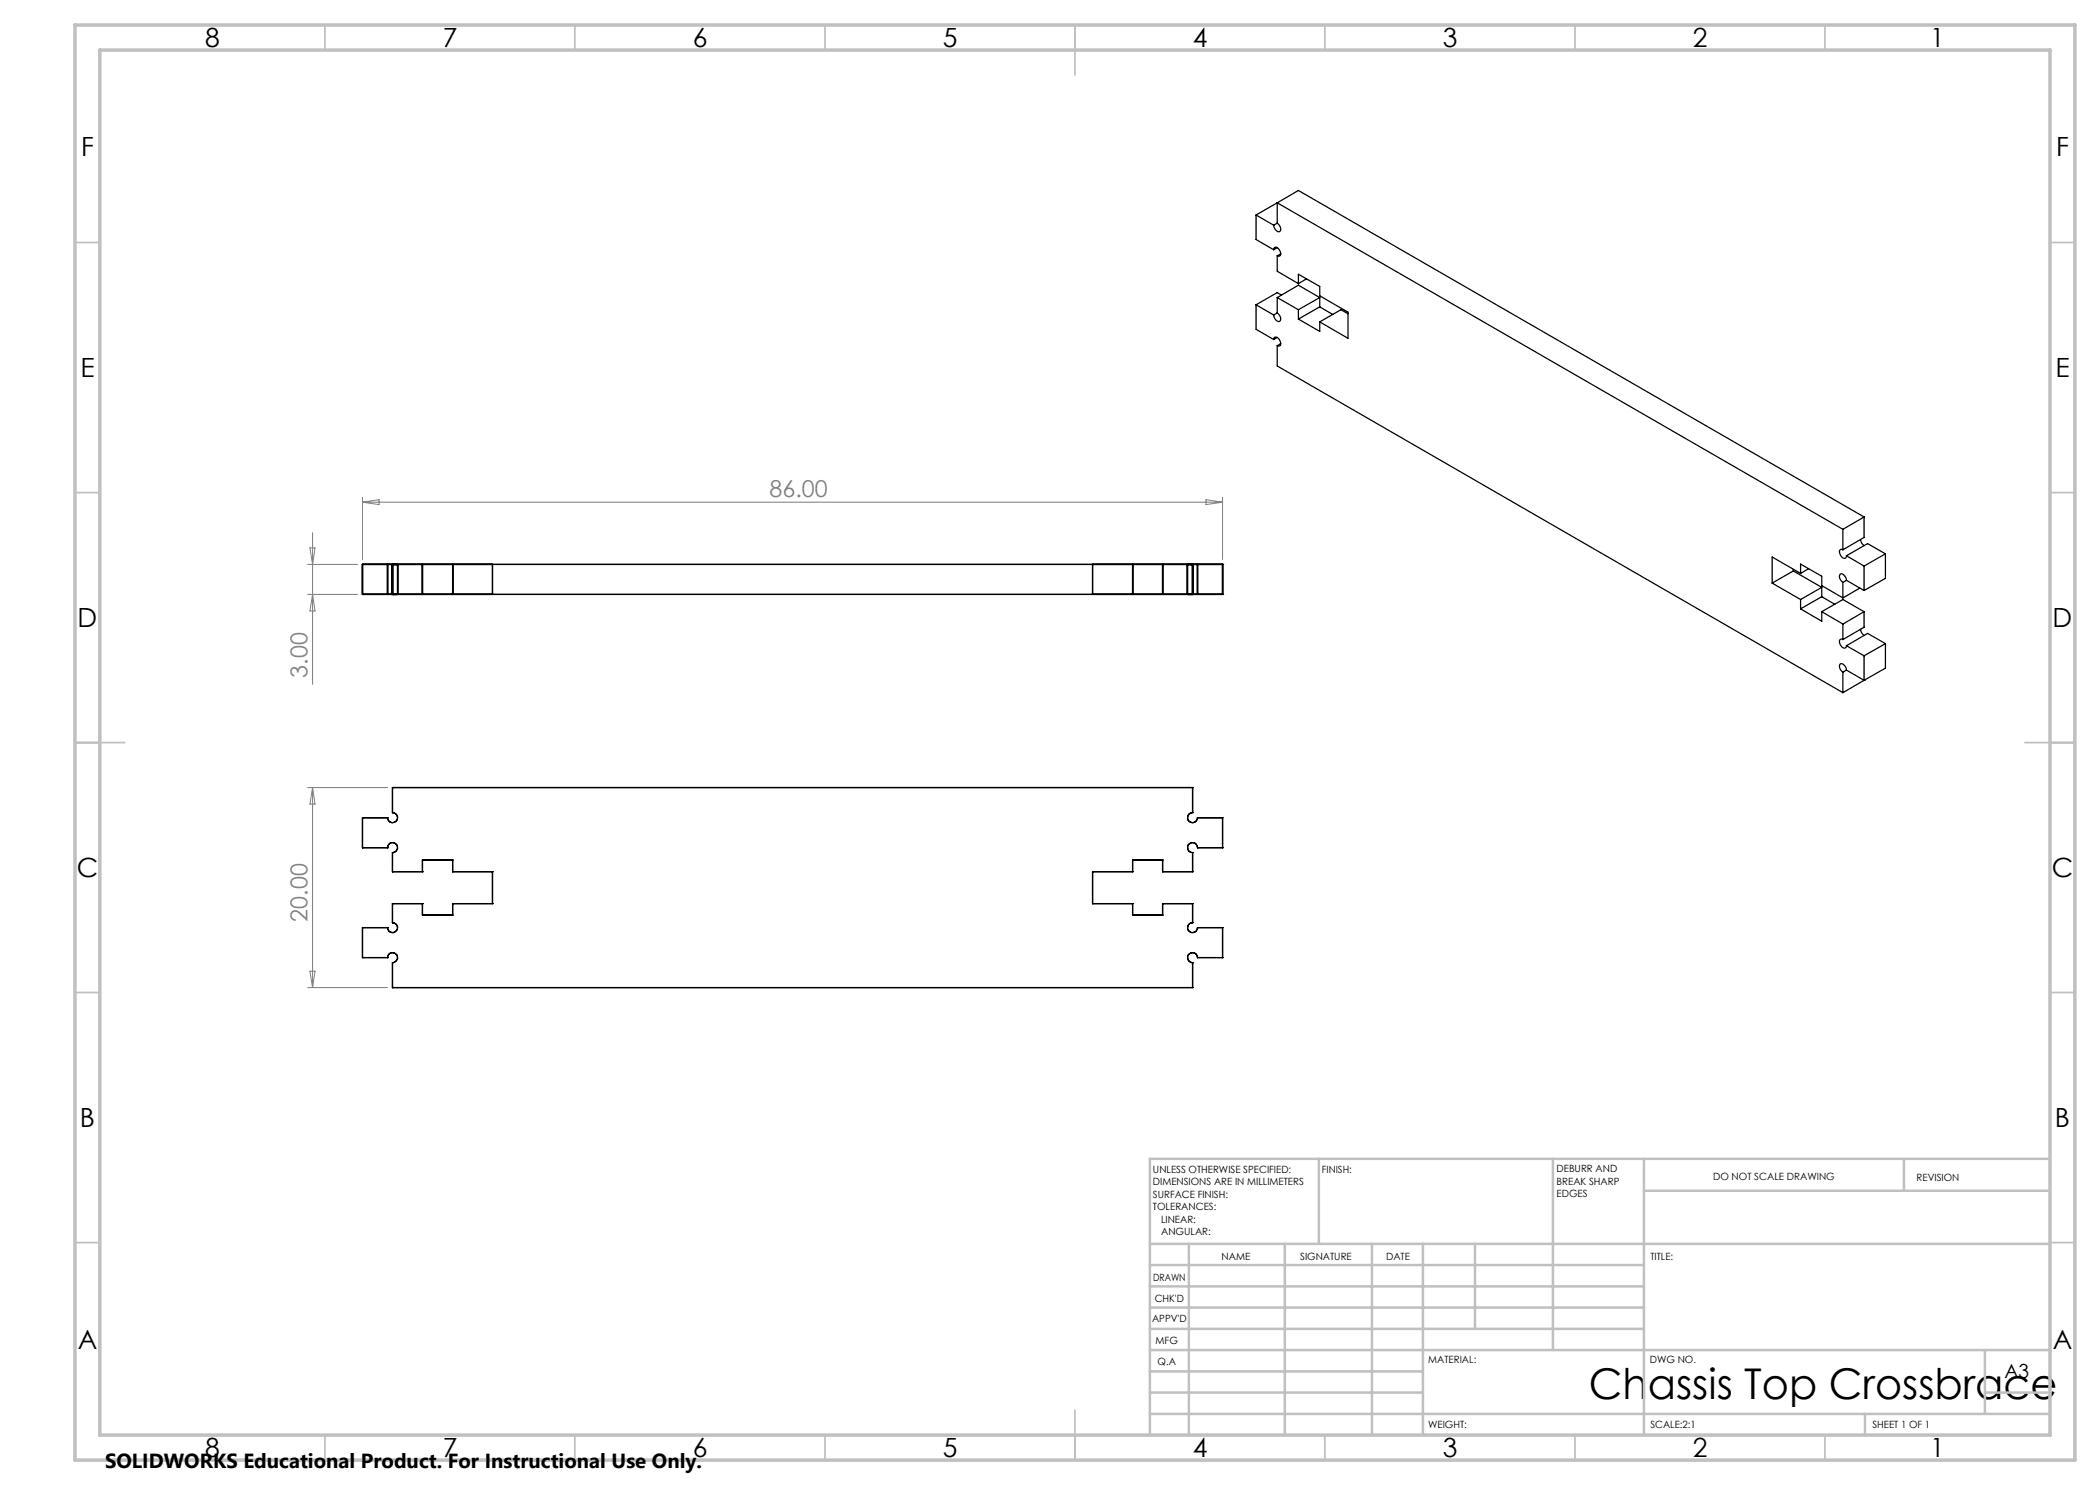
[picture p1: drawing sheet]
<svg xmlns="http://www.w3.org/2000/svg" width="420mm" height="297mm" viewBox="0 0 420 297" stroke-linecap="round" stroke-linejoin="round" font-family="sans-serif">
<g fill="none" stroke="#000" stroke-width=".25">
<path d="M251.2 43v4.9l3.5 2M251.2 43l3.5 2M254.7 49.9l.2-.4a1.13 1.13 0 0 1 1 1.7l-.5-.1M255.4 44.6l.3 .2a.94 .94 0 0 1 .1 1.6 1.29 1.29 0 0 1-1.1-1.4M255.4 40.6v4M255.4 51.1v3.2l4.3 2.4M255.4 59.5v3.1M255.4 59.5l4.3 2.4M255.4 40.6l113.2 65.3M255.4 40.6l4.3-2.5 113.1 65.3M255.4 44.6l-.7 .4M255.4 40.6l-4.2 2.4"/>
<path d="M255.4 49.5l-.7 .4M255.4 59.5l4.3-2.5 4.2 2.5M256.2 50.8l-.8 .3M256.3 59l-.9-.5-4.2 2.5M259.7 56.7v-1.8l4.2 2.4v1.9l5.7 3.2v5.3l-5.7-3.3M261.3 55.8l-1.6 .9M263.9 59.5v1.9M263.9 59.5l-4.2 2.4M251.2 61v4.9l3.5 2M251.2 61l3.5 2M254.7 67.9l.1-.3a.74 .74 0 0 1 .8-.1 .74 .74 0 0 1 .4 .7 .6 .6 0 0 1-.3 1l-.3-.1M255.4 62.6l.3 .2a.94 .94 0 0 1 .1 1.5 1.29 1.29 0 0 1-1.1-1.3"/>
<path d="M255.4 69.1v4.1l113.2 65.3M255.4 62.6l-.7 .4M255.4 67.5l-.7 .4M256.2 68.7l-.8 .4M259.7 61.9v1.9M259.7 63.8l4.2 2.5v-1.9M263.9 61.4l-4.2 2.4M263.9 61.4l2.7 1.5M269.6 62.8l-1.4-.9-4.3 2.5M72.5 118.9h.1M72.5 112.9h.1M72.5 112.9v6"/>
<path d="M72.5 112.9h5M72.5 118.9h5M77.5 118.9h2h-1M77.5 112.9h2h-1M77.5 112.9v6M78.5 112.9h.1M78.5 118.9h.1M78.5 112.9v6M78.5 112.9h160M78.5 118.9h160M79.5 112.9v6M84.5 118.9h.1"/>
<path d="M84.5 112.9h.1M84.5 112.9v6M90.5 118.9h.1M90.5 112.9h.1M90.5 112.9v6M98.5 118.9h.1M98.5 112.9h.1M98.5 112.9v6M218.5 118.9h.1M218.5 112.9h.1M218.5 112.9v6M226.5 118.9h.1"/>
<path d="M226.5 112.9h.1M226.5 112.9v6M232.5 118.9h.1M232.5 112.9h.1M232.5 112.9v6M237.5 112.9v6M238.5 118.9h-1h2M238.5 112.9h-1h2M238.5 112.9h.1M238.5 118.9h.1M238.5 112.9v6M239.5 112.9h5"/>
<path d="M239.5 118.9h5M239.5 112.9v6M244.5 118.9h.1M244.5 112.9h.1M244.5 112.9v6M354.4 116.6l5.7 3.3M358.7 114.2l-4.3 2.4M358.7 114.2l5.6 3.3M358.7 113.9v.3M360.1 114.7v-1.9l4.2 2.4v1.9l4.3 2.5M360.1 119.9v1.9M360.1 114.7l-5.7-3.3v5.2"/>
<path d="M361.7 113.7l-1.6 1M364.3 117.5v1.8M364.3 119.3l-4.2 2.5M364.3 119.3l2.7 1.6M364.3 117.5l-4.2 2.4M368.6 110l-.5-.1a1.14 1.14 0 0 0 .6 1.7h.4l.2-.4M368.6 105.9v4.1M368.6 116.5v3.1M369.3 116.1l-.2-.7a.86 .86 0 0 0-1.1-.5 1.26 1.26 0 0 0 .6 1.6M369.3 111.2l3.5 2M369.3 116.1l3.5 2M369.3 116.1l-.7 .4"/>
<path d="M372 117.6l-3.4 2M372.1 107.9l.3 .9 .4 .3M372.8 103.4v4.1l-4.2 2.5M372.8 113.2v4.9M372.8 103.4l-4.2 2.5M377.1 110.8v4.9l-4.3 2.4M377.1 110.8l-4.3 2.4M377.1 110.8l-3.6-2.1-4.2 2.5M360.1 121.8l4.2 2.4v-1.9M364.3 122.3l4.3 2.5M364.3 122.3l4.3-2.4 4.2 2.4M368.6 127.9l-.5-.1a1.12 1.12 0 0 0 0 1.2 1.12 1.12 0 0 0 1 .6l.2-.5"/>
<path d="M368.6 124.8v3.1M368.6 134.4v4.1M369.3 134l-.2-.6a.86 .86 0 0 0-1.1-.6 1.26 1.26 0 0 0 .6 1.6M369.3 129.1l3.5 2.1M369.3 134l3.5 2.1M369.3 134l-.7 .4M372.1 125.9l.3 .8 .4 .4M372.8 136.1h.1M372.8 122.3v3.1l-4.2 2.5M372.8 131.2v4.9M372.8 122.3l-4.2 2.5M372.8 136.1l-4.2 2.4"/>
<path d="M377.1 128.7v4.9l-4.3 2.5M377.1 128.7l-4.3 2.5M377.1 128.7l-3.6-2-4.2 2.4M78.5 157.5h.1M78.5 157.5v5M78.5 157.5h160M238.5 157.5h.1M238.5 157.5v5M72.5 163.5h.1M72.5 169.5h.1M72.5 163.5v6M72.5 169.5h5"/>
<path d="M72.5 163.5h5M77.5 163.5h.1M77.5 169.5h.1M77.5 169.5a1 1 0 0 1 1-1 1 1 0 0 1 1 1 1 1 0 0 1-1 1M78.5 174.3h.1M78.5 162.5h.1M78.5 170.5h.1M78.5 162.5a1.01 1.01 0 0 1 1 1 1.01 1.01 0 0 1-1 1 1.01 1.01 0 0 1-1-1M78.5 170.5v3.8M78.5 174.3h6M84.5 174.3h.1M84.5 172h.1"/>
<path d="M84.5 172v2.3M84.5 172h6M90.5 172h.1M90.5 174.3h.1M90.5 172v2.3M90.5 174.3h8M98.5 174.3h.1M98.5 174.3v6.4M218.5 174.3h.1M218.5 174.3h8M218.5 174.3v6.4M226.5 174.3h.1"/>
<path d="M226.5 172h.1M226.5 172h6M226.5 172v2.3M232.5 172h.1M232.5 174.3h.1M232.5 174.3h6M232.5 172v2.3M238.5 174.3h.1M238.5 170.5h.1M238.5 162.5h.1M238.5 162.5a1.01 1.01 0 0 0-1 1 1.01 1.01 0 0 0 1 1 1.01 1.01 0 0 0 1-1M238.5 170.5v3.8"/>
<path d="M239.5 169.5h.1M239.5 163.5h.1M239.5 169.5a1 1 0 0 0-1-1 1 1 0 0 0-1 1 1 1 0 0 0 1 1M239.5 169.5h5M239.5 163.5h5M244.5 169.5h.1M244.5 163.5h.1M244.5 163.5v6M72.5 185.5h.1M72.5 191.5h.1M72.5 191.5h5M72.5 185.5v6"/>
<path d="M72.5 185.5h5M77.5 191.5h.1M77.5 185.5h.1M77.5 191.5a1 1 0 0 1 1-1 1 1 0 0 1 1 1.1 1 1 0 0 1-1 .9M78.5 180.7h.1M78.5 197.5h.1M78.5 192.5h.1M78.5 184.5h.1M78.5 184.5a1 1 0 0 1 1 1 1 1 0 0 1-1 1 1 1 0 0 1-1-1M78.5 180.7v3.8M78.5 192.5v5M78.5 180.7h6"/>
<path d="M78.5 197.5h160M84.5 183h.1M84.5 180.7h.1M84.5 180.7v2.3M84.5 183h6M90.5 180.7h.1M90.5 183h.1M90.5 180.7h8M90.5 180.7v2.3M98.5 180.7h.1M218.5 180.7h.1M218.5 180.7h8"/>
<path d="M226.5 183h.1M226.5 180.7h.1M226.5 183h6M226.5 180.7v2.3M232.5 180.7h.1M232.5 183h.1M232.5 180.7h6M232.5 180.7v2.3M238.5 197.5h.1M238.5 180.7h.1M238.5 192.5h.1M238.5 184.5h.1"/>
<path d="M238.5 184.5a1 1 0 0 0-1 1 1 1 0 0 0 1 1 1 1 0 0 0 1-1M238.5 180.7v3.8M238.5 192.5v5M239.5 191.5h.1M239.5 185.5h.1M239.5 191.5a1 1 0 0 0-1-1 1 1 0 0 0-1 1.1 1 1 0 0 0 1 .9M239.5 191.5h5M239.5 185.5h5M244.5 191.5h.1M244.5 185.5h.1M244.5 185.5v6"/>
</g>
<g fill="none" stroke="#808080" stroke-width=".2">
<path d="M72.5 99.4v12.5M241.2 99.9l3.3 .5-3.3 .5zM244.5 99.4v12.5M61.5 118.9h10M61.5 112.9h10M62 109.6h1l-.5 3.3zM62.5 106.5v30.4M62.5 118.9l.5 3.3h-1zM72.5 100.4h172M72.5 100.4l3.3-.5v1zM61.5 157.5h16M62.5 157.5v40"/>
<path d="M62.5 157.5l.5 3.3h-1zM61.5 197.5h16M62 194.2h1l-.5 3.3z"/>
</g>
<g fill="none" stroke="#c0c0c0" stroke-width=".35">
<path d="M65 5v5M115 5v5M165 5v5M215 5v10M265 5v5M315 5v5M365 5v5M15 48.5h5M410 48.5h5M15 98.5h5M410 98.5h5M15 148.5h10"/>
<path d="M405 148.5h10M15 198.5h5M410 198.5h5M15 248.5h5M410 248.5h5M65 287v5M115 287v5M165 287v5M215 282v10M265 287v5M315 287v5M365 287v5"/>
</g>
<g fill="none" stroke="#c0c0c0" stroke-width=".5">
<path d="M263.8 231.8v17M310.6 231.8v38.2M328.8 231.8v55.2M328.8 238.2h81.2M380.8 231.8v6.4M410 231.8h-180v55.2M230 248.8h180M230 257.3h98.8M230 253h98.8M237.8 248.8v38.2M257 248.8v38.2M274.4 248.8v38.2"/>
<path d="M284.6 248.8v38.2M295 248.8v17M230 265.8h98.8M230 261.5h98.8M230 278.5h54.6M230 274.3h54.6M230 270h180M397 278.5h13M397 270v12.8M230 282.8h180M373 282.8v4.2"/>
</g>
<path d="M15 5h400v287h-400zM20 10h390v277h-390z" fill="none" stroke="#c0c0c0" stroke-width=".7"/>
<text font-size="8.5" x="317.8" y="279.7">Chassis Top Crossbrace</text>
<g font-size="5.3">
<text x="41" y="9.5">8</text>
<text x="88.5" y="9.5">7</text>
<text x="138.5" y="9.5">6</text>
<text x="188.5" y="9.5">5</text>
<text x="238.5" y="9.5">4</text>
<text x="288.5" y="9.5">3</text>
<text x="338.5" y="9.5">2</text>
<text x="386" y="9.5">1</text>
<text x="16.2" y="31.2">F</text>
<text x="411.2" y="31.2">F</text>
<text x="16.1" y="75.5">E</text>
<text x="411.1" y="75.5">E</text>
<text x="15.5" y="125.5">D</text>
<text x="410.5" y="125.5">D</text>
<text x="15.4" y="175.5">C</text>
<text x="410.4" y="175.5">C</text>
<text x="16" y="225.5">B</text>
<text x="411" y="225.5">B</text>
<text x="15.5" y="269.7">A</text>
<text x="410.5" y="269.7">A</text>
<text x="41" y="291.5">8</text>
<text x="88.5" y="291.5">7</text>
<text x="138.5" y="291.5">6</text>
<text x="188.5" y="291.5">5</text>
<text x="238.5" y="291.5">4</text>
<text x="288.5" y="291.5">3</text>
<text x="338.5" y="291.5">2</text>
<text x="386" y="291.5">1</text>
</g>
<g font-size="4.7" fill="#808080">
<text x="153.9" y="99.4">86.00</text>
<text x="61.5" y="135.6" transform="rotate(-90 61.5 135.6)">3.00</text>
<text x="61.5" y="184.3" transform="rotate(-90 61.5 184.3)">20.00</text>
</g>
<text font-size="4.1" x="21" y="293.7">SOLIDWORKS Educational Product. For Instructional Use Only.</text>
<text font-size="3.9" x="400.9" y="275.5">A3</text>
<g font-size="2">
<text x="230.6" y="234.6">UNLESS OTHERWISE SPECIFIED:</text>
<text x="230.6" y="237.1">DIMENSIONS ARE IN MILLIMETERS</text>
<text x="230.6" y="239.6">SURFACE FINISH:</text>
<text x="264.4" y="234.6">FINISH:</text>
<text x="311.3" y="234.5">DEBURR AND</text>
<text x="311.3" y="237">BREAK SHARP</text>
<text x="311.3" y="239.5">EDGES</text>
<text x="342.6" y="236">DO NOT SCALE DRAWING</text>
<text x="383.3" y="236.2">REVISION</text>
<text x="230.6" y="242.1">TOLERANCES:</text>
<text x="232.2" y="244.6">LINEAR:</text>
<text x="232.2" y="247.1">ANGULAR:</text>
<text x="244.3" y="252">NAME</text>
<text x="260" y="251.9">SIGNATURE</text>
<text x="277.2" y="251.9">DATE</text>
<text x="330.1" y="251.9">TITLE:</text>
<text x="230.6" y="256.1">DRAWN</text>
<text x="230.9" y="260.3">CHK'D</text>
<text x="230.4" y="264.4">APPV'D</text>
<text x="231.1" y="268.8">MFG</text>
<text x="231.5" y="273">Q.A</text>
<text x="285.6" y="272.5">MATERIAL:</text>
<text x="330" y="272.5">DWG NO.</text>
<text x="285.6" y="285.5">WEIGHT:</text>
<text x="330.1" y="285.6">SCALE:2:1</text>
<text x="374.5" y="285.6">SHEET 1 OF 1</text>
</g>
</svg>
